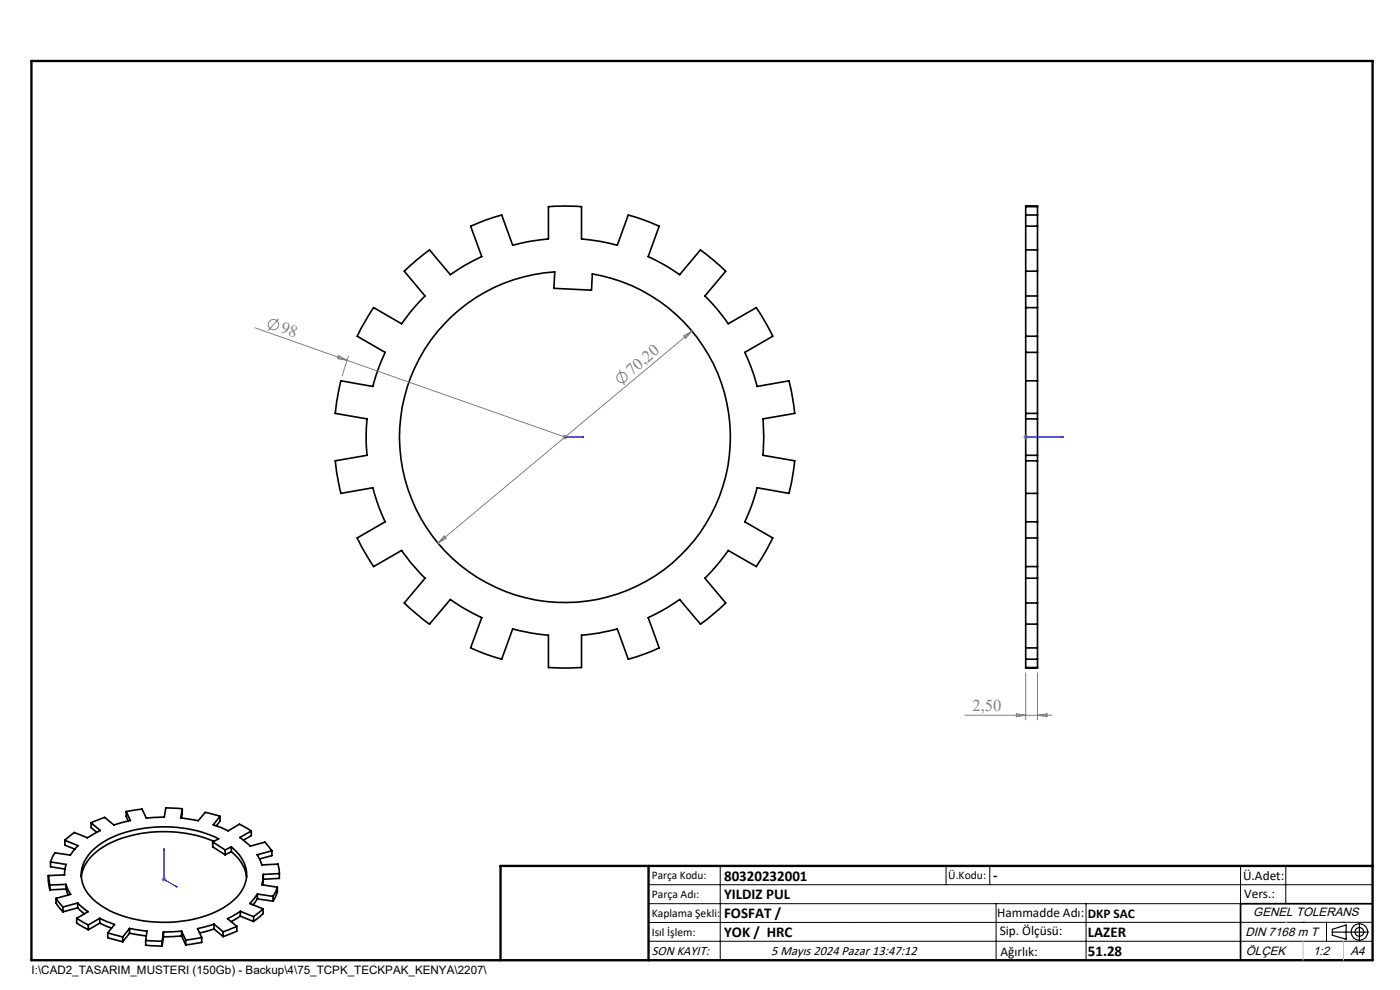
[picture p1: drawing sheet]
<svg xmlns="http://www.w3.org/2000/svg" width="297mm" height="210mm" viewBox="0 0 297 210" stroke-linecap="round" stroke-linejoin="round" font-family="sans-serif">
<g fill="none" stroke="#000" stroke-width=".35">
<path d="M85.8 57.5l2.6-2.3 2.7-2.2 4.4 5.3a40.9 40.9 0 0 1 6.7-3.9l-2.4-6.4 3.3-1.3 3.3-1.1 2.4 6.4a42 42 0 0 1 7.5-1.3v-6.9l3.5-.1 3.6 .1v6.9a42 42 0 0 1 7.6 1.3l2.3-6.4 3.3 1.1 3.2 1.3-2.3 6.4a40.9 40.9 0 0 1 6.7 3.9l4.4-5.3 2.7 2.2 2.7 2.3-4.5 5.3a39.5 39.5 0 0 1 5 5.9l5.9-3.4 2.3 3.7 1.2 2.3-5.9 3.4a40.3 40.3 0 0 1 2.6 7.3l6.8-1.2 .6 2.6 .6 4.3-6.7 1.2a42.4 42.4 0 0 1 0 7.7l6.7 1.1-.6 4.4-.6 2.6-6.8-1.2a40.3 40.3 0 0 1-2.6 7.2l5.9 3.4-1.2 2.3-2.3 3.8-5.9-3.4a39.5 39.5 0 0 1-5 5.9l4.5 5.2-3.3 2.9-2.1 1.6-4.4-5.2a40.9 40.9 0 0 1-6.7 3.8l2.3 6.4-3.2 1.4-3.3 1-2.3-6.4a42 42 0 0 1-7.6 1.4v6.8l-2.7 .1-4.4-.1v-6.8a42 42 0 0 1-7.5-1.4l-2.4 6.4-3.3-1-3.3-1.4 2.4-6.4a40.9 40.9 0 0 1-6.7-3.8l-4.4 5.2-3.4-2.7-1.9-1.8 4.4-5.2a42.8 42.8 0 0 1-5-5.9l-5.9 3.4-2.3-3.8-1.2-2.3 5.9-3.4a40.3 40.3 0 0 1-2.6-7.2l-6.8 1.2-.9-4.3-.3-2.7 6.8-1.1a42.4 42.4 0 0 1 0-7.7l-6.8-1.2 .3-2.6 .9-4.3 6.8 1.2a40.3 40.3 0 0 1 2.6-7.3l-5.9-3.4 1.2-2.3 2.3-3.7 5.9 3.4a42.8 42.8 0 0 1 5-5.9zM217.6 53v4.5M217.6 45.6v2.4M217.6 43.8v-.1h2.5v.1M217.6 43.8v1.8M217.6 48v5M217.6 57.5v5.3M217.6 57.5h2.5M217.6 53h2.5M217.6 45.6h2.5M217.6 48h2.5M217.6 43.8h2.5"/>
<path d="M220.1 53v4.5M220.1 45.6v2.4M220.1 43.8v1.8M220.1 48v5M220.1 57.5v5.3M95.8 67.2a35 35 0 0 1 21.9-9.5l-.2 3.5 8 .4 .2-3.5a35.1 35.1 0 0 1 26.7 47.7 35.1 35.1 0 0 1-52.3 15.9 35.1 35.1 0 0 1-4.3-54.5zM217.6 65.3v6M217.6 74.7v6.1M217.6 62.8v2.5M217.6 71.3v3.4M217.6 71.3h2.5M217.6 65.3h2.5"/>
<path d="M217.6 74.7h2.5M217.6 62.8h2.5M220.1 65.3v6M220.1 74.7v6.1M220.1 62.8v2.5M220.1 71.3v3.4M217.6 80.8v6.9M217.6 97.7v7M217.6 88.9v7.7M217.6 87.7h2.5M217.6 88.9h2.5M217.6 87.7v1.2"/>
<path d="M217.6 96.6v1.1M217.6 80.8h2.5M217.6 97.7h2.5M217.6 96.6h2.5M220.1 80.8v6.9M220.1 97.7v7M220.1 88.9v7.7M220.1 87.7v1.2M220.1 96.6v1.1M217.6 114.1v6.1M217.6 104.7v6M217.6 110.7v3.4"/>
<path d="M217.6 104.7h2.5M217.6 114.1h2.5M217.6 110.7h2.5M220.1 114.1v6.1M220.1 104.7v6M220.1 110.7v3.4M217.6 120.2v2.5M217.6 127.9v4.5M217.6 137.4v2.4M217.6 122.7v5.2M217.6 132.4v5M217.6 139.8v1.8"/>
<path d="M217.6 120.2h2.5M217.6 122.7h2.5M217.6 132.4h2.5M217.6 127.9h2.5M217.6 139.8h2.5M217.6 137.4h2.5M220.1 120.2v2.5M220.1 127.9v4.5M220.1 137.4v2.4M220.1 122.7v5.2M220.1 132.4v5M220.1 139.8v1.8"/>
<path d="M217.6 141.6h2.5M13.8 178.3l2.7 1.1-1.6 2-3.3-.5-.9 1.9M13.8 178.3v1l2.1 .8M19.3 174.5l2 1.7-2.7 1.5-2.8-1.1-2 1.7M19.3 174.5v1.1l1.2 1M26.8 172.1l.9 2-3.5 .9-2-1.6-2.9 1.1M26.8 172.1v1.1l.4 1M38.7 171.5l-.4 2 3.8 .6 1.4-1.8 3.2 .9M38.7 171.5l-3.5-.1-.3 1.9-3.9 .3-.9-2-3.3 .5M38.7 171.5l-.2 2M45.1 178.6l1.3-.7a27.6 27.6 0 0 0-24.1 .5 9 9 0 0 0-5.1 6.9 8.3 8.3 0 0 0 4.5 7 27.3 27.3 0 0 0 21.3 2.2 14.7 14.7 0 0 0 8.4-5.7 6.6 6.6 0 0 0-1.7-8.6l-.6-.6M45.1 178.6l2.7 1.7"/>
<path d="M45.1 178.6v1l2.7 1.7M45.4 178.5a27.8 27.8 0 0 0-23.1 .9 9 9 0 0 0-5 6.6M46.7 173.2l-1.5 1.8 3.2 1.2 2.4-1.4 2.5 1.5M46.7 173.2v1l-.8 1M49.1 179.6l-1.3 .7M49.1 179.6v1M53.3 176.3l-2.4 1.4 2.2 1.8 3.1-.9 1.5 1.9M53.3 176.3v1l-1.7 .9M10.3 185.7l.3 2M10.3 185.7v1.6l.3 1.5M10.6 187.7v1.1M10.7 182.8l3.3 .6-.2 1.1-.1 1.1"/>
<path d="M10.7 182.8v1.1l3.1 .5M11.9 190.6l1.5 1.8M11.9 190.6a2.15 2.15 0 0 0 .7 1.9l.8 .9M13.4 192.4v1M13.7 185.5v.1M13.7 185.6l-3.4 .1M14 187.6l1 2.1-3.1 .9M14 188.6l.5 1.3M14 187.6l-3.4 .1M14 187.6v1M14 188.6l-3.4 .2M16.3 194.8l2.4 1.4"/>
<path d="M16.3 194.8v1l2.4 1.4M16.5 191.5l2.2 1.9-2.4 1.4M16.5 192.6l1.4 1.2M16.5 191.5l-3.1 .9M16.5 191.5v1.1M16.5 192.6l-3.1 .8M18.7 196.2v1M21.2 194.8l3.1 1.3-1.4 1.8M21.2 195.8l2.5 1.1M21.2 194.8l-2.5 1.4M21.2 194.8v1M21.2 195.8l-2.5 1.4"/>
<path d="M22.9 197.9l3.1 .8M22.9 197.9v1l3.1 .9M26 198.7v1.1M27.5 196.9l3.7 .6-.3 2M27.5 198l3.5 .5M27.5 196.9l-1.5 1.8M27.5 196.9v1.1M27.5 198l-1.5 1.8M30.9 199.5l3.5 .2M30.9 199.5v1l3.5 .2M34.4 199.7v1M34.7 197.7l-.3 2"/>
<path d="M34.7 197.7v1M34.7 198.7l-.3 2M38.5 197.5l-3.8 .2M38.5 198.5l-3.8 .2M38.5 197.5l.9 1.9M38.5 197.5v1M38.5 198.5l.9 1.9M39.4 199.4v1M42.8 198.9l-3.4 .5M42.8 198.9v1l-3.4 .5M45.4 196l-3.5 1 .9 1.9M45.4 197.1l-3.1 .8"/>
<path d="M45.4 196l1.9 1.7M45.4 196v1.1M45.4 197.1l1.9 1.6M47.3 197.7v1M47.8 180.3v1M49.1 180.6a8.2 8.2 0 0 1 3.2 5.4M49.1 180.6l-1.3 .7M50.2 196.5l-2.9 1.2M50.2 196.5v1l-2.9 1.2M51 193.3l-2.7 1.6 1.9 1.6M51 194.3l-2 1.2M51 193.3l2.8 1.1"/>
<path d="M51 193.3v1M51 194.3l2.8 1.2M53.8 194.4v1.1M54.6 189.6l-1.6 2.1 2.8 1.1M54.6 190.7l-.9 1.2M54.6 189.6l3.3 .5M54.6 189.6v1.1M54.6 190.7l3.3 .5M55.8 192.8l-2 1.6M55.8 192.8v1l-2 1.7M55.8 186.5v1.2M55.8 185.5v1"/>
<path d="M57.7 180.5l-3.2 .8 1.1 2.2 3.4-.2 .3 2M57.7 180.5v1l-2.6 .7M57.9 190.1v1.1M58.8 188.2l-.9 1.9M58.8 188.2v1l-.9 2M59.3 185.3l-3.5 .2-.3 2.2 3.3 .5M59.3 185.3v1l-3.5 .2M291.2 191.7h-28v12"/>
</g>
<g fill="none" stroke="#808080" stroke-width=".21">
<path d="M54.1 69.5l19.5 6.9M59.1 67.6l-2.2 2.5M71.9 75.5l1.7 .9-2-.3zM73.6 76.4l46.2 16.3M74 75.5l-1.4 4.3M131.4 78.5l1.1 3.2M145.1 71.3l1.7-1.1-1.3 1.5zM146.8 70.2l-53.9 45M119.3 92.7h1.1M119.5 92.3l.7 .8M119.8 92.2v1M120.2 92.3l-.7 .8"/>
<path d="M217.1 92.7h1M217.2 92.3l.7 .8M217.6 92.2v1M217.9 92.3l-.7 .8M94.2 113.7l.5 .5-1.8 1zM204.7 151.7h18.4M215.6 151.4l2 .3-2 .3zM217.6 142.7v10M220.1 142.7v10M220.1 151.7l2-.3v.6zM34.3 186.5h1M34.4 186.2l.7 .7"/>
<path d="M34.8 186v1M35.1 186.2l-.7 .7"/>
<circle cx="58" cy="68.9" r="1.1"/>
<circle cx="131.9" cy="80.1" r="1.09"/>
</g>
<g fill="none" stroke="#000" stroke-width=".25">
<path d="M282.6 197.7h7.8M282.6 197.1l3-.9v3l-3-.8zM288.4 195.8v3.8M106.2 203.7h185"/>
<circle cx="288.4" cy="197.7" r="1.74"/>
<circle cx="288.4" cy="197.7" r=".93"/>
</g>
<path d="M119.8 92.7h.1zM119.8 92.7h.1M119.8 92.7h4.1M123.9 92.7h-.5h.5M217.5 92.7h.2zM217.6 92.7h.1M217.6 92.7h8M225.6 92.7h-.4h.4M34.8 180l.1 .4-.2-.1zM34.8 180v6.5l2.8 1.7M37.3 187.9l.3 .3-.3-.1z" fill="none" stroke="#00f" stroke-width=".21"/>
<g fill="none" stroke="#000" stroke-width=".21">
<path d="M137.6 187.7h153.6M137.6 191.7h153.6M137.6 199.7h153.6M152.8 183.7v20M200.7 183.7v4M210 183.7v4M211.3 191.7v12M230.4 191.7v12M263.2 183.7v20M272.8 183.7v8M276.4 195.6h.1M281.4 195.6v4.1"/>
<path d="M285 195.6h.1M291.2 195.6l-153.6 .1"/>
</g>
<path d="M6.7 12.9h284.5v190.8h-284.5zM137.6 183.7v20M291.2 183.7h-185v20" fill="none" stroke="#000" stroke-width=".5"/>
<path d="M276.4 199.7v4M285 199.7v4" fill="none" stroke="#c0c0c0" stroke-width=".21"/>
<path d="M272.8 195.6h.1" fill="none" stroke="#c0c0c0" stroke-width=".25"/>
<g fill="#00f">
<path d="M123.4 92.7h.5zM119.8 92.7h.1z"/>
<path d="M37.3 187.9l.3 .3-.3-.1zM34.8 180l.1 .4-.2-.1z"/>
<path d="M217.5 92.7h.2zM225.2 92.7h.4z"/>
</g>
<g font-size="3.5" fill="#808080">
<text x="59.4" y="70.5" transform="rotate(19 59.4 70.5)">98</text>
<text x="134" y="79.8" transform="rotate(-40 134 79.8)">70,20</text>
<text x="206.3" y="150.9">2,50</text>
</g>
<g font-size="3.2">
<text x="153.6" y="186.8">80320232001</text>
<text x="153.6" y="190.8">YILDIZ PUL</text>
<text x="210.7" y="186.6">-</text>
<text x="153.6" y="194.8">FOSFAT /</text>
<text x="153.6" y="198.8">YOK / HRC</text>
<text x="230.8" y="198.7">LAZER</text>
<text x="230.8" y="202.8">51.28</text>
</g>
<g font-size="2.8">
<text x="263.7" y="186.7">Ü.Adet:</text>
<text x="263.9" y="190.5">Vers.:</text>
<text x="211.5" y="194.5">Hammadde Adı:</text>
<text x="230.8" y="194.7">DKP SAC</text>
<text x="138.3" y="202.6">SON KAYIT:</text>
<text x="163.6" y="202.6">5 Mayıs 2024 Pazar 13:47:12</text>
<text x="212.1" y="198.4">Sip. Ölçüsü:</text>
<text x="212.2" y="202.7">Ağırlık:</text>
</g>
<g font-size="2.6">
<text x="265.9" y="194.4">GENEL TOLERANS</text>
<text x="264.2" y="198.5">DIN 7168 m T</text>
<text x="264.3" y="202.6">ÖLÇEK</text>
<text x="278.5" y="202.6">1:2</text>
<text x="286.5" y="202.6">A4</text>
</g>
<g font-size="2.5">
<text x="138.3" y="186.4">Parça Kodu:</text>
<text x="138.3" y="190.5">Parça Adı:</text>
<text x="201.2" y="186.5">Ü.Kodu:</text>
<text x="138.3" y="194.5">Kaplama Şekli:</text>
<text x="138.3" y="198.6">Isıl İşlem:</text>
<text x="6.7" y="206.7">I:\CAD2_TASARIM_MUSTERI (150Gb) - Backup\4\75_TCPK_TECKPAK_KENYA\2207\</text>
</g>
</svg>
